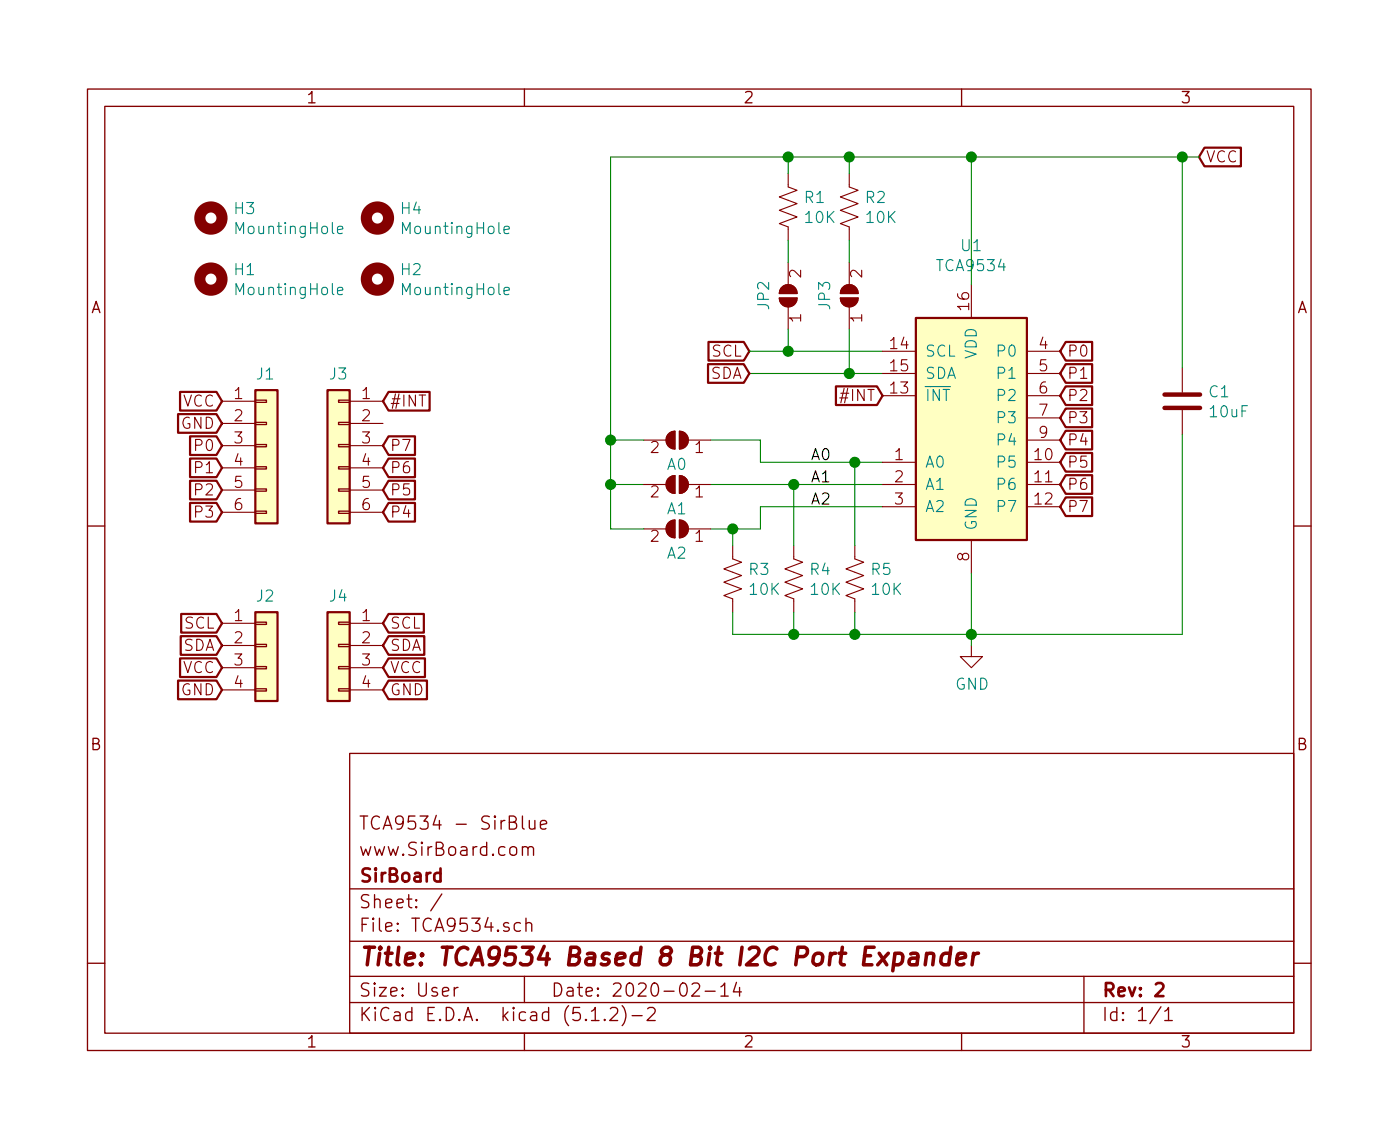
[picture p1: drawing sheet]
EESchema Schematic File Version 4
LIBS:PCA9534-cache
EELAYER 29 0
EELAYER END
$Descr User 6299 5118
encoding utf-8
Sheet 1 1
Title "TCA9534 Based 8 Bit I2C Port Expander"
Date "2020-02-14"
Rev "2"
Comp "SirBoard"
Comment1 "www.SirBoard.com"
Comment2 "TCA9534 - SirBlue"
Comment3 ""
Comment4 ""
$EndDescr
Text GLabel 1725 3100 2    50   Input ~ 0
GND
Text GLabel 1725 3000 2    50   Input ~ 0
VCC
Text GLabel 1000 3100 0    50   Input ~ 0
GND
Text GLabel 1000 3000 0    50   Input ~ 0
VCC
$Comp
L Connector_Generic:Conn_01x04 J4
U 1 1
P 1525 2900
F 0 "J4" H 1525 3125 50  0000 C CNN
F 1 "Conn_01x04" H 1604 2802 50  0001 L CNN
F 2 "SirBoardLibrary:SirBlue_Connector" H 1525 2900 50  0001 C CNN
F 3 "~" H 1525 2900 50  0001 C CNN
F 4 "C160404" H 1525 2900 50  0001 C CNN "Part"
	1    1525 2900
	-1   0    0    -1  
$EndComp
$Comp
L Connector_Generic:Conn_01x04 J2
U 1 1
P 1200 2900
F 0 "J2" H 1150 3125 50  0000 L CNN
F 1 "Conn_01x04" H 1279 2802 50  0001 L CNN
F 2 "SirBoardLibrary:SirBlue_Connector" H 1200 2900 50  0001 C CNN
F 3 "~" H 1200 2900 50  0001 C CNN
F 4 "C160404" H 1200 2900 50  0001 C CNN "Part"
	1    1200 2900
	1    0    0    -1  
$EndComp
$Comp
L Connector_Generic:Conn_01x06 J3
U 1 1
P 1525 2000
F 0 "J3" H 1525 2325 50  0000 C CNN
F 1 "Conn_01x06" H 1604 1902 50  0001 L CNN
F 2 "Connector_PinHeader_2.54mm:PinHeader_1x06_P2.54mm_Vertical" H 1525 2000 50  0001 C CNN
F 3 "~" H 1525 2000 50  0001 C CNN
	1    1525 2000
	-1   0    0    -1  
$EndComp
$Comp
L Connector_Generic:Conn_01x06 J1
U 1 1
P 1200 2000
F 0 "J1" H 1150 2325 50  0000 L CNN
F 1 "Conn_01x06" H 1279 1902 50  0001 L CNN
F 2 "Connector_PinHeader_2.54mm:PinHeader_1x06_P2.54mm_Vertical" H 1200 2000 50  0001 C CNN
F 3 "~" H 1200 2000 50  0001 C CNN
	1    1200 2000
	1    0    0    -1  
$EndComp
$Comp
L Mechanical:MountingHole H1
U 1 1
P 950 1250
F 0 "H1" H 1050 1295 50  0000 L CNN
F 1 "MountingHole" H 1050 1205 50  0000 L CNN
F 2 "SirBoardLibrary:MountingHole_M2.5_SirBoard" H 950 1250 50  0001 C CNN
F 3 "~" H 950 1250 50  0001 C CNN
	1    950  1250
	1    0    0    -1  
$EndComp
$Comp
L Mechanical:MountingHole H2
U 1 1
P 1700 1250
F 0 "H2" H 1800 1295 50  0000 L CNN
F 1 "MountingHole" H 1800 1205 50  0000 L CNN
F 2 "SirBoardLibrary:MountingHole_M2.5_SirBoard" H 1700 1250 50  0001 C CNN
F 3 "~" H 1700 1250 50  0001 C CNN
	1    1700 1250
	1    0    0    -1  
$EndComp
Text GLabel 1000 1900 0    50   Input ~ 0
GND
$Comp
L Mechanical:MountingHole H3
U 1 1
P 950 975
F 0 "H3" H 1050 1020 50  0000 L CNN
F 1 "MountingHole" H 1050 930 50  0000 L CNN
F 2 "SirBoardLibrary:MountingHole_M2.5_SirBoard" H 950 975 50  0001 C CNN
F 3 "~" H 950 975 50  0001 C CNN
	1    950  975 
	1    0    0    -1  
$EndComp
$Comp
L Mechanical:MountingHole H4
U 1 1
P 1700 975
F 0 "H4" H 1800 1020 50  0000 L CNN
F 1 "MountingHole" H 1800 930 50  0000 L CNN
F 2 "SirBoardLibrary:MountingHole_M2.5_SirBoard" H 1700 975 50  0001 C CNN
F 3 "~" H 1700 975 50  0001 C CNN
	1    1700 975 
	1    0    0    -1  
$EndComp
Text GLabel 1000 1800 0    50   Input ~ 0
VCC
Text GLabel 5400 700  2    50   Input ~ 0
VCC
$Comp
L power:GND #PWR0106
U 1 1
P 4375 2900
F 0 "#PWR0106" H 4375 2650 50  0001 C CNN
F 1 "GND" H 4379 2728 50  0000 C CNN
F 2 "" H 4375 2900 50  0001 C CNN
F 3 "" H 4375 2900 50  0001 C CNN
	1    4375 2900
	1    0    0    -1  
$EndComp
Text GLabel 3375 1575 0    50   Input ~ 0
SCL
$Comp
L Device:R_US R2
U 1 1
P 3825 925
F 0 "R2" H 3893 970 50  0000 L CNN
F 1 "10K" H 3893 880 50  0000 L CNN
F 2 "Resistor_SMD:R_0603_1608Metric" V 3865 915 50  0001 C CNN
F 3 "~" H 3825 925 50  0001 C CNN
F 4 "C99198" H 3825 925 50  0001 C CNN "Part"
	1    3825 925 
	1    0    0    -1  
$EndComp
$Comp
L Device:R_US R1
U 1 1
P 3550 925
F 0 "R1" H 3618 970 50  0000 L CNN
F 1 "10K" H 3618 880 50  0000 L CNN
F 2 "Resistor_SMD:R_0603_1608Metric" V 3590 915 50  0001 C CNN
F 3 "~" H 3550 925 50  0001 C CNN
F 4 "C99198" H 3550 925 50  0001 C CNN "Part"
	1    3550 925 
	1    0    0    -1  
$EndComp
Wire Wire Line
	3550 775  3550 700 
Wire Wire Line
	3825 775  3825 700 
$Comp
L Device:C C1
U 1 1
P 5325 1800
F 0 "C1" H 5440 1845 50  0000 L CNN
F 1 "10uF" H 5440 1755 50  0000 L CNN
F 2 "Capacitor_SMD:C_0805_2012Metric" H 5363 1650 50  0001 C CNN
F 3 "~" H 5325 1800 50  0001 C CNN
F 4 "C95841" H 5325 1800 50  0001 C CNN "Part"
	1    5325 1800
	1    0    0    -1  
$EndComp
$Comp
L Jumper:SolderJumper_2_Open JP2
U 1 1
P 3550 1325
F 0 "JP2" H 3550 1438 50  0000 C CNN
F 1 "SolderJumper_2_Open" H 3550 1438 50  0001 C CNN
F 2 "Jumper:SolderJumper-2_P1.3mm_Open_RoundedPad1.0x1.5mm" H 3550 1325 50  0001 C CNN
F 3 "~" H 3550 1325 50  0001 C CNN
	1    3550 1325
	0    -1   -1   0   
$EndComp
$Comp
L Jumper:SolderJumper_2_Open JP3
U 1 1
P 3825 1325
F 0 "JP3" H 3825 1438 50  0000 C CNN
F 1 "SolderJumper_2_Open" H 3825 1438 50  0001 C CNN
F 2 "Jumper:SolderJumper-2_P1.3mm_Open_RoundedPad1.0x1.5mm" H 3825 1325 50  0001 C CNN
F 3 "~" H 3825 1325 50  0001 C CNN
	1    3825 1325
	0    -1   -1   0   
$EndComp
Wire Wire Line
	3825 1175 3825 1075
Wire Wire Line
	3550 1075 3550 1175
Connection ~ 3550 1575
Wire Wire Line
	3550 1575 3975 1575
Connection ~ 3825 1675
Wire Wire Line
	3825 1675 3975 1675
Wire Wire Line
	3375 1575 3550 1575
Wire Wire Line
	3375 1675 3825 1675
Wire Wire Line
	3550 1475 3550 1575
Wire Wire Line
	3825 1475 3825 1675
Wire Wire Line
	5325 1650 5325 700 
$Comp
L Device:R_US R3
U 1 1
P 3300 2600
F 0 "R3" H 3368 2645 50  0000 L CNN
F 1 "10K" H 3368 2555 50  0000 L CNN
F 2 "Resistor_SMD:R_0603_1608Metric" V 3340 2590 50  0001 C CNN
F 3 "~" H 3300 2600 50  0001 C CNN
F 4 "C99198" H 3300 2600 50  0001 C CNN "Part"
	1    3300 2600
	1    0    0    -1  
$EndComp
$Comp
L Device:R_US R4
U 1 1
P 3575 2600
F 0 "R4" H 3643 2645 50  0000 L CNN
F 1 "10K" H 3643 2555 50  0000 L CNN
F 2 "Resistor_SMD:R_0603_1608Metric" V 3615 2590 50  0001 C CNN
F 3 "~" H 3575 2600 50  0001 C CNN
F 4 "C99198" H 3575 2600 50  0001 C CNN "Part"
	1    3575 2600
	1    0    0    -1  
$EndComp
$Comp
L Device:R_US R5
U 1 1
P 3850 2600
F 0 "R5" H 3918 2645 50  0000 L CNN
F 1 "10K" H 3918 2555 50  0000 L CNN
F 2 "Resistor_SMD:R_0603_1608Metric" V 3890 2590 50  0001 C CNN
F 3 "~" H 3850 2600 50  0001 C CNN
F 4 "C99198" H 3850 2600 50  0001 C CNN "Part"
	1    3850 2600
	1    0    0    -1  
$EndComp
Wire Wire Line
	2750 2375 2900 2375
Wire Wire Line
	2900 2175 2750 2175
Wire Wire Line
	2750 1975 2900 1975
Wire Wire Line
	2750 700  2750 1975
Connection ~ 2750 1975
Wire Wire Line
	2750 1975 2750 2175
Connection ~ 2750 2175
Wire Wire Line
	2750 2175 2750 2375
Wire Wire Line
	3200 2175 3575 2175
Wire Wire Line
	3975 2275 3425 2275
Wire Wire Line
	3425 2275 3425 2375
Wire Wire Line
	3425 2375 3300 2375
Wire Wire Line
	3975 2075 3850 2075
Wire Wire Line
	3425 2075 3425 1975
Wire Wire Line
	3425 1975 3200 1975
Connection ~ 3575 2175
Wire Wire Line
	3575 2175 3975 2175
Wire Wire Line
	3300 2450 3300 2375
Connection ~ 3300 2375
Wire Wire Line
	3300 2375 3200 2375
Wire Wire Line
	3575 2175 3575 2450
Wire Wire Line
	3850 2450 3850 2075
Connection ~ 3850 2075
Wire Wire Line
	3850 2075 3425 2075
Wire Wire Line
	3300 2750 3300 2850
Wire Wire Line
	3300 2850 3575 2850
Wire Wire Line
	3850 2850 3850 2750
Wire Wire Line
	3575 2750 3575 2850
Connection ~ 3575 2850
Wire Wire Line
	3575 2850 3850 2850
Wire Wire Line
	5325 1950 5325 2850
Wire Wire Line
	4375 2900 4375 2850
Connection ~ 4375 2850
Wire Wire Line
	3850 2850 4375 2850
Connection ~ 3850 2850
Wire Wire Line
	4375 2850 5325 2850
Connection ~ 5325 700 
Wire Wire Line
	5325 700  5400 700 
$Comp
L Jumper:SolderJumper_2_Open A0
U 1 1
P 3050 1975
F 0 "A0" H 3050 2088 50  0000 C CNN
F 1 "SolderJumper_2_Open" H 3050 2088 50  0001 C CNN
F 2 "Jumper:SolderJumper-2_P1.3mm_Open_RoundedPad1.0x1.5mm" H 3050 1975 50  0001 C CNN
F 3 "~" H 3050 1975 50  0001 C CNN
	1    3050 1975
	-1   0    0    1   
$EndComp
$Comp
L Jumper:SolderJumper_2_Open A1
U 1 1
P 3050 2175
F 0 "A1" H 3050 2288 50  0000 C CNN
F 1 "SolderJumper_2_Open" H 3050 2288 50  0001 C CNN
F 2 "Jumper:SolderJumper-2_P1.3mm_Open_RoundedPad1.0x1.5mm" H 3050 2175 50  0001 C CNN
F 3 "~" H 3050 2175 50  0001 C CNN
	1    3050 2175
	-1   0    0    1   
$EndComp
$Comp
L Jumper:SolderJumper_2_Open A2
U 1 1
P 3050 2375
F 0 "A2" H 3050 2488 50  0000 C CNN
F 1 "SolderJumper_2_Open" H 3050 2488 50  0001 C CNN
F 2 "Jumper:SolderJumper-2_P1.3mm_Open_RoundedPad1.0x1.5mm" H 3050 2375 50  0001 C CNN
F 3 "~" H 3050 2375 50  0001 C CNN
	1    3050 2375
	-1   0    0    1   
$EndComp
Text GLabel 1000 2800 0    50   Input ~ 0
SCL
Text GLabel 1000 2900 0    50   Input ~ 0
SDA
Text GLabel 1725 2800 2    50   Input ~ 0
SCL
Text GLabel 1725 2900 2    50   Input ~ 0
SDA
Text Label 3650 2075 0    50   ~ 0
A0
Text Label 3650 2175 0    50   ~ 0
A1
Text Label 3650 2275 0    50   ~ 0
A2
$Comp
L Interface_Expansion:TCA9534 U1
U 1 1
P 4375 1875
F 0 "U1" H 4375 2653 50  0000 C CNN
F 1 "TCA9534" H 4375 2563 50  0000 C CNN
F 2 "Package_SO:TSSOP-16_4.4x5mm_P0.65mm" H 5325 1325 50  0001 C CNN
F 3 "http://www.ti.com/lit/ds/symlink/tca9534.pdf" H 4475 1775 50  0001 C CNN
F 4 "C206010" H 4375 1875 50  0001 C CNN "Part"
	1    4375 1875
	1    0    0    -1  
$EndComp
Wire Wire Line
	4375 1275 4375 700 
Wire Wire Line
	4375 2575 4375 2850
Wire Wire Line
	2750 700  3550 700 
Text GLabel 3375 1675 0    50   Input ~ 0
SDA
Connection ~ 3550 700 
Wire Wire Line
	3550 700  3825 700 
Connection ~ 3825 700 
Wire Wire Line
	3825 700  4375 700 
Connection ~ 4375 700 
Wire Wire Line
	4375 700  5325 700 
Text GLabel 1000 2000 0    50   Input ~ 0
P0
Text GLabel 1000 2100 0    50   Input ~ 0
P1
Text GLabel 4775 1775 2    50   Input ~ 0
P2
Text GLabel 4775 1875 2    50   Input ~ 0
P3
Text GLabel 4775 1975 2    50   Input ~ 0
P4
Text GLabel 4775 2075 2    50   Input ~ 0
P5
Text GLabel 4775 2175 2    50   Input ~ 0
P6
Text GLabel 4775 2275 2    50   Input ~ 0
P7
Text GLabel 3975 1775 0    50   Input ~ 0
#INT
Text GLabel 1000 2200 0    50   Input ~ 0
P2
Text GLabel 1000 2300 0    50   Input ~ 0
P3
Text GLabel 1725 2300 2    50   Input ~ 0
P4
Text GLabel 1725 2200 2    50   Input ~ 0
P5
Text GLabel 1725 2100 2    50   Input ~ 0
P6
Text GLabel 1725 2000 2    50   Input ~ 0
P7
Text GLabel 1725 1800 2    50   Input ~ 0
#INT
Text GLabel 4775 1575 2    50   Input ~ 0
P0
Text GLabel 4775 1675 2    50   Input ~ 0
P1
$EndSCHEMATC
